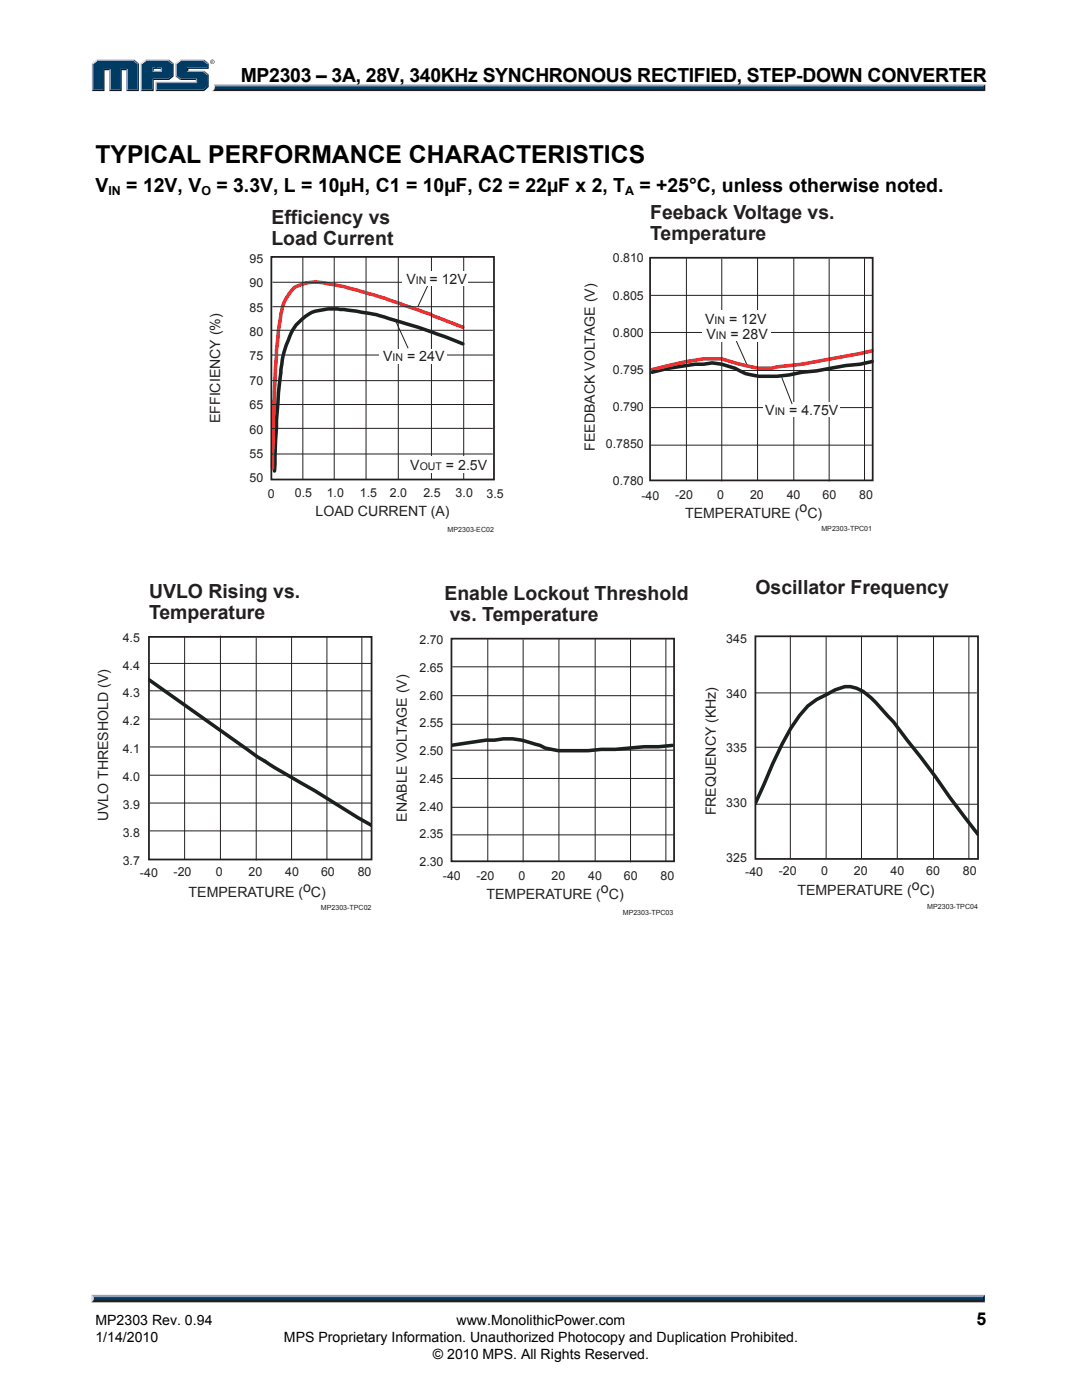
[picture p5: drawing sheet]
<svg xmlns="http://www.w3.org/2000/svg" width="216mm" height="279mm" viewBox="0 0 216 279" stroke-linecap="round" stroke-linejoin="round" font-family="sans-serif">
<path d="M18.7 259.2h177.4l.4 .7h-178.3z" fill="#231f20"/>
<path d="M18.3 258.4h178.2l-.4 .8h-177.4z" fill="#94a0b9"/>
<path d="M196.5 258.4v1.5l-.4-.4v-.6z" fill="#001339"/>
<path d="M18.7 258.9h177.4v.6h-177.4z" fill="#003b63"/>
<path d="M18.2 258.4l.5 .5v.5l-.5 .5z" fill="#dcddde"/>
<path d="M42.7 16.9h153.9l-.4 .6h-153.4z" fill="#94a0b9"/>
<path d="M42.8 17.5h153.4l.4 .7h-154.3l.4-.3z" fill="#231f20"/>
<path d="M196.2 17.3l.4-.4v1.3l-.4-.4z" fill="#001339"/>
<path d="M42.9 17.3h153.3v.5h-153.4z" fill="#003b63"/>
<path d="M42.7 16.9l.2 .5a.79 .79 0 0 1-.6 .8l.1-.1a1.24 1.24 0 0 0 .3-1.2z" fill="#dcddde"/>
<path d="M30.4 14.4l.3-.3h1.3l.3 .3z" fill="#94a0b9"/>
<g fill="#003b63">
<path d="M18.6 12.8l.8-.6h7.2l.8 .6v5.1h-2v-4.1h-1.4v4.1h-2v-4.1h-1.4v4.1h-2z"/>
<path d="M28.3 12.8l.8-.6h2.2v1.3h-.9v.9h1.9v-.9h-1.3v-1.3h2.6l.8 .6v2.3l-.8 .6h-3.2v2.2h-2.1z"/>
<path d="M31.3 16.6h8v-.9h-3.2l-.9-.6v-2.3l.9-.6h4.4l.9 .6v.7h-4.1v.9h3.2l.9 .6v2.2l-.9 .7h-9.2z"/>
</g>
<path d="M35.9 12h4.8" fill="none" stroke="#94a0b9" stroke-width=".27"/>
<path d="M35 12.6l.9-.7 .2 .3-.8 .6z" fill="#dcddde"/>
<path d="M35.1 12.6v2.7" fill="none" stroke="#94a0b9" stroke-width=".27"/>
<path d="M35 15.3l.3-.2 .8 .6-.2 .3z" fill="#547194"/>
<path d="M35.9 15.8h3.4" fill="none" stroke="#001339" stroke-width=".27"/>
<g fill="#94a0b9">
<path d="M31 16.3h8.1v-.3l.2-.3v.9h-8z"/>
<path d="M31 16.3l.3 .3v1.3l-.3 .3z"/>
</g>
<path d="M37.3 13.5h4.1v-.7l.2-.2v1.2h-4v.3l-.3 .3z" fill="#001339"/>
<path d="M37.3 14.2h3.4" fill="none" stroke="#94a0b9" stroke-width=".27"/>
<path d="M40.7 14.1l.9 .7-.2 .2-.9-.6z" fill="#547194"/>
<g fill="#001339">
<path d="M31 18.2l.3-.3h9.2l.9-.7v-2.2l.2-.2v2.6l-.9 .8z"/>
<path d="M30.4 15.7h3.2l.8-.6v-2.3l.2-.2v2.7l-.9 .7h-3v2.2h-2.6l.2-.3h2.1z"/>
</g>
<path d="M33.7 11.9l.9 .7-.2 .2-.8-.6z" fill="#547194"/>
<path d="M29 12h4.7" fill="none" stroke="#94a0b9" stroke-width=".27"/>
<path d="M28.1 12.6l.9-.7 .1 .3-.8 .6z" fill="#dcddde"/>
<path d="M28.2 12.6v5.6" fill="none" stroke="#94a0b9" stroke-width=".27"/>
<path d="M32 13.8l.3-.3v.9l-.3-.3z" fill="#94a0b9"/>
<g fill="#001339">
<path d="M30.4 13.5h1.9l-.3 .3h-1.3v.3l-.3 .3z"/>
<path d="M27.4 12.8l.3-.2v5.6h-2.5l.2-.3h2z"/>
</g>
<path d="M26.8 11.9l.9 .7-.3 .2-.8-.6z" fill="#547194"/>
<path d="M19.2 12h7.6" fill="none" stroke="#94a0b9" stroke-width=".27"/>
<path d="M18.3 12.6l.9-.7 .2 .3-.8 .6z" fill="#dcddde"/>
<path d="M18.5 12.6v5.6" fill="none" stroke="#94a0b9" stroke-width=".27"/>
<path d="M20.6 13.8h1.4l-.2 .2h-.9v4.2h-2.6l.3-.3h2z" fill="#001339"/>
<path d="M21.9 13.8v4.4" fill="none" stroke="#94a0b9" stroke-width=".27"/>
<path d="M24 13.8h1.4l-.2 .2h-.9v4.2h-2.5l.2-.3h2z" fill="#001339"/>
<path d="M25.3 13.8v4.4" fill="none" stroke="#94a0b9" stroke-width=".27"/>
<path d="M40.7 11.9l.9 .7-.2 .2-.9-.6z" fill="#547194"/>
<path d="M41.9 12.3a.45 .45 0 0 1 .9 0 .45 .45 0 0 1-.9 0zM42 12.3a.37 .37 0 0 0 .7 0 .37 .37 0 0 0-.7 0zM42.2 12.1l.3 .1 .1 .4-.3-.2-.1 .2zM42.3 12.2v.1h.1z" fill="#231f20"/>
<path d="M92.3 68.6a147.4 147.4 0 0 0-18.5-6l-1.6-.3a28.5 28.5 0 0 0-6.7-.7l-1.3 .3a8.1 8.1 0 0 0-6.1 4.5 21.4 21.4 0 0 0-2.2 8.6 194.9 194.9 0 0 0-1.1 19M174 72.2l-2.4 .5-2.9 .3-5.8 1-2.9 .3a23.9 23.9 0 0 1-10 .5l-1.2-.2a14.7 14.7 0 0 0-6.7-2.2l-1.7 .3a45.1 45.1 0 0 0-10.3 1.6M29.6 135.6l21.7 15.4 22.9 13.7M150.7 160.4l1.7-3.8a62.4 62.4 0 0 1 7.1-13.8l1.7-1.9 1.8-1.3 3.6-1.9a5.2 5.2 0 0 1 5.6 .3l2.6 2.2 3.5 3.9 8.3 10.9 2.9 4.1 5.6 7.4" fill="none" stroke="#19211e" stroke-width=".71"/>
<path d="M174 70l-14 2.7-5 .5a12 12 0 0 1-6.4-.3l-2.1-.5a11.5 11.5 0 0 0-7.8-.5l-1.8 .3-6.8 1.6" fill="none" stroke="#ea2690" stroke-width=".23"/>
<path d="M92.3 65.3l-6.5-2.6-5-1.7a102.1 102.1 0 0 0-14.1-4.2 10.3 10.3 0 0 0-6.4-.1 5 5 0 0 0-3.2 2.8l-.3 .5a22.6 22.6 0 0 0-1.3 7.4 340.1 340.1 0 0 0-1.1 26M174 70l-14 2.7-5 .5a12 12 0 0 1-6.4-.3l-2.1-.5a11.5 11.5 0 0 0-7.8-.5l-1.8 .3-6.8 1.6" fill="none" stroke="#eb2d2e" stroke-width=".71"/>
<g fill="none" stroke="#231f20" stroke-width=".2">
<path d="M129.9 58.9h44.2M137 51.5v44.5M144 51.6v44.5M151.2 51.4v44.5M158.4 51.4v44.5M165.4 51.6v44.5M172.5 51.5v44.5M129.9 66.4h44.2M130.1 73.9h43.8M129.9 81.3h44.2M129.9 88.8h44.2M29.8 137.9h44.2"/>
<path d="M29.8 132.4h44.3M36.8 127v44.5M44 126.8v44.8M51.1 127.3v44.4M58.2 127.1v44.5M65.2 127v44.5M72.2 127.2v44.4M150.7 138.3h44.2M157.7 126.8v44.5M164.8 127v44.4M171.9 126.9v44.5M179 126.8v44.5"/>
<path d="M186.3 127.1v44.4M193.3 127v44.4M29.8 143.5h44.3M29.8 154.7h44.3M29.9 149.1h44.2M150.7 149.1h44.2M29.8 160.3h44.3M29.8 165.8h44.3M150.9 160.5h44.2"/>
</g>
<path d="M129.7 51.4h44.4v44.5h-44.4zM29.7 127.1h44.4v44.4h-44.4zM150.7 127h44.5v44.4h-44.5z" fill="none" stroke="#231f20" stroke-width=".35"/>
<g fill="#fff">
<path d="M152.3 80.3h15.2v2.8h-15.2z"/>
<path d="M140.1 61.9h13.8v3.3h-13.8z"/>
<path d="M140.1 64.9h13.7v3.3h-13.7z"/>
</g>
<g fill="none" stroke="#231f20" stroke-width=".2">
<path d="M54.4 56.3h44.2M60.4 51.3v44.4M66.7 51.3v44.4M73 51.3v44.4M79.5 51.3v44.4M85.5 56.7l-2.2 4.6M86.1 51.3v44.4M92.5 51.3v44.4M54.1 65.9h44.2M54.1 70.9h44.2M54.1 76h44.2M54.4 61.2h44.2"/>
<path d="M146.9 68.1l2.1 4.6M156 75.3l2.1 5.3M54.1 80.7h44.2M54.1 85.5h44.2M54.1 90.6h44.2M90.1 138.8h44.2M90.2 133.1h44.3M97.3 127.6v44.4M104.4 127.6v44.5M111.5 127.5v44.4M118.8 127.5v44.4M125.8 127.6v44.5"/>
<path d="M132.9 127.6v44.4M90.1 155.4h44.2M90.1 144.5h44.2M90.2 149.7h44.3M90.1 161.1h44.2M90.2 166.6h44.3"/>
</g>
<path d="M90 148.8l7-1.1h1.7a13.6 13.6 0 0 1 8 .8l1.1 .3 1 .5 2.6 .5h6l16.7-1" fill="none" stroke="#19211e" stroke-width=".71"/>
<path d="M54.1 51.3h44.5v44.4h-44.5zM90.1 127.5h44.4v44.4h-44.4z" fill="none" stroke="#231f20" stroke-width=".35"/>
<g fill="#fff">
<path d="M80.3 54.3h13v2.8h-13z"/>
<path d="M75.6 69.6h13.5v2.9h-13.5z"/>
<path d="M80.3 91h17.3v3.4h-17.3z"/>
</g>
<path d="M79 64.2l2.4 5.3" fill="none" stroke="#231f20" stroke-width=".2"/>
<text font-size="4.9" x="19" y="32.6">TYPICAL PERFORMANCE CHARACTERISTICS</text>
<g font-size="3.9">
<text x="48" y="16.3">MP2303 – 3A, 28V, 340KHz SYNCHRONOUS RECTIFIED, STEP-DOWN CONVERTER</text>
<text x="19" y="38.3">V</text>
<text x="25.2" y="38.3">= 12V, V</text>
<text x="43.2" y="38.3">= 3.3V, L = 10µH, C1 = 10µF, C2 = 22µF x 2, T</text>
<text x="127.6" y="38.3">= +25°C, unless otherwise noted.</text>
</g>
<g font-size="3.9" fill="#231f20">
<text x="54.2" y="44.6">Efficiency vs</text>
<text x="129.7" y="43.7">Feeback Voltage vs.</text>
<text x="129.7" y="47.9">Temperature</text>
<text x="54.2" y="48.9">Load Current</text>
<text x="29.7" y="119.3">UVLO Rising vs.</text>
<text x="88.7" y="119.7">Enable Lockout Threshold</text>
<text x="150.7" y="118.5">Oscillator Frequency</text>
<text x="29.7" y="123.6">Temperature</text>
<text x="89.8" y="123.9">vs. Temperature</text>
</g>
<text font-size="3.5" x="194.9" y="264.5">5</text>
<g font-size="2.8" fill="#231f20">
<text x="81.1" y="56.8">V</text>
<text x="85.7" y="56.8">= 12V</text>
<text x="140.7" y="64.6">V</text>
<text x="145.5" y="64.6">= 12V</text>
<text x="141" y="67.6">V</text>
<text x="145.7" y="67.6">= 28V</text>
<text x="76.5" y="72.1">V</text>
<text x="81.2" y="72.1">= 24V</text>
<text x="152.7" y="82.8">V</text>
<text x="157.5" y="82.8">= 4.75V</text>
<text x="44" y="84.5" transform="rotate(-90 44 84.5)">EFFICIENCY (%)</text>
<text x="81.9" y="93.8">V</text>
<text x="89" y="93.8">= 2.5V</text>
<text x="118.7" y="90" transform="rotate(-90 118.7 90)">FEEDBACK VOLTAGE (V)</text>
<text x="63" y="103">LOAD CURRENT (A)</text>
<text x="136.7" y="103.3">TEMPERATURE ( C)</text>
<text x="159.5" y="102.3">o</text>
<text x="21.6" y="163.9" transform="rotate(-90 21.6 163.9)">UVLO THRESHOLD (V)</text>
<text x="81.2" y="164" transform="rotate(-90 81.2 164)">ENABLE VOLTAGE (V)</text>
<text x="142.8" y="162.7" transform="rotate(-90 142.8 162.7)">FREQUENCY (KHz)</text>
<text x="37.6" y="179">TEMPERATURE ( C)</text>
<text x="60.5" y="177.9">o</text>
<text x="97.1" y="179.3">TEMPERATURE ( C)</text>
<text x="119.9" y="178.3">o</text>
<text x="159.1" y="178.7">TEMPERATURE ( C)</text>
<text x="182" y="177.6">o</text>
</g>
<g font-size="2.8">
<text x="19" y="267.9">1/14/2010</text>
<text x="19" y="264.5">MP2303 Rev. 0.94</text>
<text x="56.7" y="267.9">MPS Proprietary Information. Unauthorized Photocopy and Duplication Prohibited.</text>
<text x="91.1" y="264.5">www.MonolithicPower.com</text>
<text x="86.4" y="271.1">© 2010 MPS. All Rights Reserved.</text>
</g>
<g font-size="2.5">
<text x="21.6" y="38.9">IN</text>
<text x="40.2" y="38.9">O</text>
<text x="124.8" y="38.9">A</text>
</g>
<g font-size="2.5" fill="#231f20">
<text x="49.8" y="52.4">95</text>
<text x="122.3" y="52.4">0.810</text>
<text x="49.8" y="57.3">90</text>
<text x="122.3" y="59.8">0.805</text>
<text x="49.8" y="62.2">85</text>
<text x="49.8" y="67.1">80</text>
<text x="49.8" y="71.9">75</text>
<text x="122.3" y="67.2">0.800</text>
<text x="49.8" y="76.8">70</text>
<text x="122.3" y="74.6">0.795</text>
<text x="49.8" y="81.7">65</text>
<text x="122.3" y="82">0.790</text>
<text x="49.8" y="86.5">60</text>
<text x="120.9" y="89.4">0.7850</text>
<text x="49.8" y="91.4">55</text>
<text x="49.8" y="96.3">50</text>
<text x="53.5" y="99.3">0</text>
<text x="58.8" y="99.2">0.5</text>
<text x="65.2" y="99.2">1.0</text>
<text x="71.8" y="99.2">1.5</text>
<text x="77.8" y="99.2">2.0</text>
<text x="84.5" y="99.2">2.5</text>
<text x="90.9" y="99.2">3.0</text>
<text x="97.1" y="99.3">3.5</text>
<text x="122.3" y="96.8">0.780</text>
<text x="128" y="99.7">-40</text>
<text x="134.7" y="99.5">-20</text>
<text x="143.1" y="99.6">0</text>
<text x="149.7" y="99.6">20</text>
<text x="157" y="99.5">40</text>
<text x="164.1" y="99.6">60</text>
<text x="171.4" y="99.6">80</text>
<text x="24.5" y="128">4.5</text>
<text x="83.7" y="128.5">2.70</text>
<text x="144.9" y="128.3">345</text>
<text x="24.5" y="133.6">4.4</text>
<text x="83.7" y="134.1">2.65</text>
<text x="24.5" y="139.2">4.3</text>
<text x="83.7" y="139.6">2.60</text>
<text x="144.9" y="139.2">340</text>
<text x="24.5" y="144.8">4.2</text>
<text x="83.7" y="145.2">2.55</text>
<text x="24.5" y="150.3">4.1</text>
<text x="24.5" y="155.9">4.0</text>
<text x="83.7" y="150.7">2.50</text>
<text x="144.9" y="150.2">335</text>
<text x="24.5" y="161.5">3.9</text>
<text x="83.7" y="156.2">2.45</text>
<text x="83.7" y="161.8">2.40</text>
<text x="144.9" y="161.1">330</text>
<text x="24.5" y="167.1">3.8</text>
<text x="83.7" y="167.3">2.35</text>
<text x="24.5" y="172.6">3.7</text>
<text x="83.7" y="172.9">2.30</text>
<text x="144.9" y="172">325</text>
<text x="27.9" y="175">-40</text>
<text x="34.6" y="174.8">-20</text>
<text x="43.1" y="174.9">0</text>
<text x="49.6" y="174.9">20</text>
<text x="56.9" y="174.8">40</text>
<text x="64.1" y="174.9">60</text>
<text x="71.4" y="174.9">80</text>
<text x="88.4" y="175.7">-40</text>
<text x="95.1" y="175.5">-20</text>
<text x="103.5" y="175.6">0</text>
<text x="110" y="175.6">20</text>
<text x="117.4" y="175.5">40</text>
<text x="124.5" y="175.6">60</text>
<text x="131.8" y="175.6">80</text>
<text x="148.7" y="174.8">-40</text>
<text x="155.4" y="174.6">-20</text>
<text x="163.8" y="174.7">0</text>
<text x="170.4" y="174.7">20</text>
<text x="177.7" y="174.6">40</text>
<text x="184.8" y="174.7">60</text>
<text x="192.2" y="174.7">80</text>
</g>
<g font-size="2.1" fill="#231f20">
<text x="83" y="56.8">IN</text>
<text x="142.6" y="64.6">IN</text>
<text x="142.8" y="67.6">IN</text>
<text x="78.3" y="72.1">IN</text>
<text x="154.6" y="82.8">IN</text>
<text x="83.7" y="93.8">OUT</text>
</g>
<g font-size="1.4" fill="#231f20">
<text x="89.3" y="106.2">MP2303-EC02</text>
<text x="163.9" y="105.9">MP2303-TPC01</text>
<text x="64" y="181.5">MP2303-TPC02</text>
<text x="124.3" y="182.5">MP2303-TPC03</text>
<text x="185" y="181.4">MP2303-TPC04</text>
</g>
</svg>
